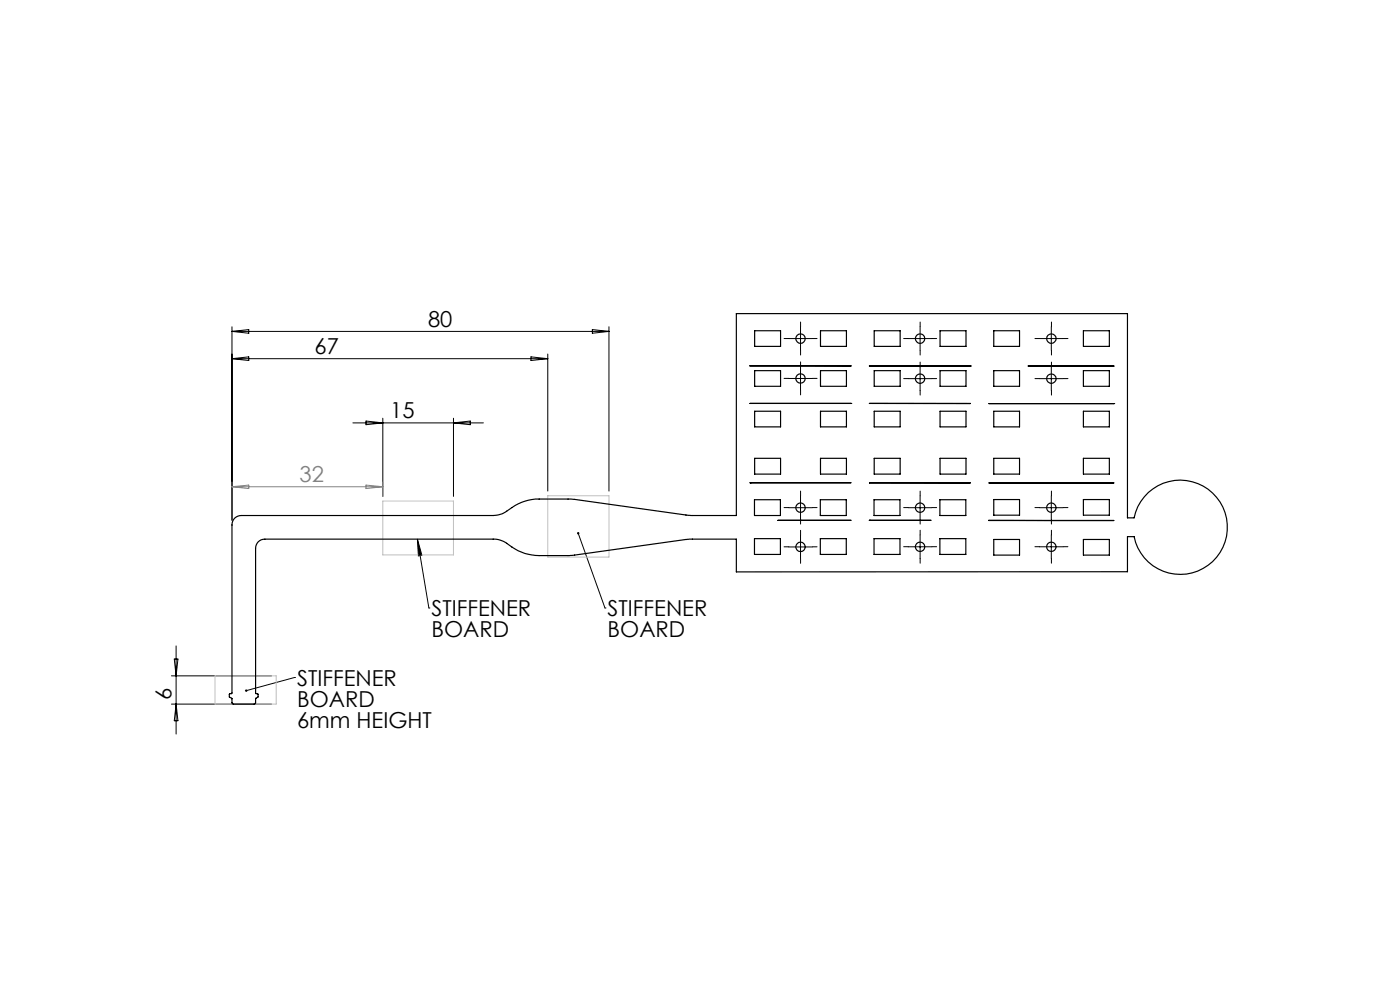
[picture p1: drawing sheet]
<svg xmlns="http://www.w3.org/2000/svg" width="297mm" height="210mm" viewBox="0 0 297 210" stroke-linecap="round" stroke-linejoin="round" font-family="sans-serif">
<g fill="none" stroke="#000" stroke-width=".21">
<path d="M49.2 69.3v41M49.2 76.1h67M49.2 76.1l3.6-.4v.8zM49.2 70.3l3.6-.4v.8zM49.2 70.3h80M112.6 75.7l3.6 .4-3.6 .4zM116.2 75.1v29.1M125.7 69.9l3.5 .4-3.5 .4zM129.2 69.3v34.9M167.3 71.8h5M169.8 69.3v5M169.8 77.8v5"/>
<path d="M192.7 71.8h5M195.2 69.3v5M195.2 77.8v5M220.6 71.8h4.9M223 69.3v5M223 77.8v5M74.9 89.7h27.7M77.6 89.3l3.6 .4-3.6 .4zM81.2 88.7v16.6M96.2 88.7v16.6M96.2 89.7l3.6-.4v.8zM167.3 80.3h5"/>
<path d="M192.7 80.3h5M220.6 80.3h4.9M88.5 114.4l1 3.4-.7 .1zM88.5 114.4l2.5 14.6M122.7 113.1l5.6 15.9M167.3 107.7h5M167.3 116h5M169.8 105.2v5M169.8 113.5v5M192.7 116h5M192.7 107.7h5M195.2 105.2v5"/>
<path d="M195.2 113.5v5M220.5 116h5M220.5 107.7h5M223 105.2v5M223 113.5v5M37 139.8h.7l-.3 3.6zM37.4 137v18.7M91 129h.1M128.3 129h.1M36.4 149.4h21.2M36.4 143.4h21.2M37.4 149.4l.3 3.5h-.7z"/>
<path d="M62.5 143.7h.1M62.5 143.7l-10.3 2.8"/>
</g>
<g fill="none" stroke="#000" stroke-width=".21" stroke-dasharray="15.2 1.3 1.3 1.3">
<path d="M167.3 71.8h-1M169.8 77.8v-1M169.8 69.3v-1M169.8 74.3v1M172.3 71.8h1M192.7 71.8h-1M195.2 69.3v-1M195.2 74.3v1M195.2 77.8v-1M197.7 71.8h1M220.6 71.8h-1M223.1 69.3v-1"/>
<path d="M223.1 74.3v1M223.1 77.8v-1M225.6 71.8h1M167.3 80.3h-1M169.8 82.8v1M172.3 80.3h1M192.7 80.3h-1M195.2 82.8v1M197.7 80.3h1M220.6 80.3h-1M223.1 82.8v1M225.6 80.3h1"/>
<path d="M167.3 116h-1M167.3 107.7h-1M169.8 113.5v-1M169.8 118.5v1M169.8 105.2v-1M169.8 110.2v1M172.3 116h1M172.3 107.7h1M192.7 116h-1M192.7 107.7h-1M195.2 113.5v-1M195.2 118.5v1"/>
<path d="M195.2 105.2v-1M195.2 110.2v1M197.7 116h1M197.7 107.7h1M220.6 116h-1M220.6 107.7h-1M223.1 113.5v-1M223.1 118.5v1M223.1 105.2v-1M223.1 110.2v1M225.6 116h1M225.6 107.7h1"/>
</g>
<path d="M49.2 102.3v8M49.2 103.2h32M49.2 103.2l3.6-.3v.7zM77.6 102.9l3.6 .3-3.6 .4zM81.2 102.3v3" fill="none" stroke="#808080" stroke-width=".21"/>
<path d="M81.2 106.3h15v11.4h-15zM116.2 105.2h13v13h-13zM45.6 143.4h13v6h-13z" fill="none" stroke="#c0c0c0" stroke-width=".21"/>
<path d="M52.1 146.3l-.1 .3 .2-.1-.2 .1a.25 .25 0 0 0 .3 .1 .25 .25 0 0 0 .1-.4 .25 .25 0 0 0-.3 0zM88.5 114.4l1 3.4-.7 .1zM122.4 113a.25 .25 0 0 0 .1 .3 .25 .25 0 0 0 .4-.1 .25 .25 0 0 0-.3-.3l.1 .2-.1-.2z" fill="#000"/>
<g fill="none" stroke="#000" stroke-width=".25">
<path d="M159.1 77.6h21.4zM160.1 78.6h5.5v3.3h-5.5zM160.1 70.2h5.5v3.3h-5.5zM174.1 70.2h5.5v3.3h-5.5zM174.1 78.6h5.5v3.3h-5.5zM184.4 77.6h21.5zM185.5 78.6h5.5v3.3h-5.5zM185.5 70.2h5.5v3.3h-5.5zM199.4 78.6h5.5v3.3h-5.5zM199.4 70.2h5.5v3.3h-5.5zM205.9 77.6h.1M210.8 70.2h5.5v3.3h-5.5z"/>
<path d="M210.8 78.6h5.5v3.3h-5.5zM218.1 77.6l18.2 .1zM229.8 70.2h5.5v3.3h-5.5zM229.8 78.6h5.5v3.3h-5.5zM159.1 85.6h21.4zM160.1 87.2h5.5v3.3h-5.5zM160.1 97.2h5.5v3.4h-5.5zM174.1 87.2h5.5v3.3h-5.5zM174.1 97.2h5.5v3.4h-5.5zM180.5 85.6h.1M184.4 85.6h21.4M185.5 87.2h5.5v3.3h-5.5z"/>
<path d="M185.5 97.2h5.5v3.4h-5.5zM199.4 87.2h5.5v3.3h-5.5zM199.4 97.2h5.5v3.4h-5.5zM205.8 85.6h.1M209.8 85.6h26.5zM210.8 87.2h5.5v3.3h-5.5zM210.8 97.2h5.5v3.4h-5.5zM229.8 87.2h5.5v3.3h-5.5zM229.8 97.2h5.5v3.4h-5.5zM236.3 85.6h.1M49.8 109.9l.6-.4 .8-.1h53.4a5.3 5.3 0 0 0 2.9-1 10.7 10.7 0 0 1 6.9-2.5h7.5l24.2 3.4 10.1 .1v-42.9h83v43.3h1.4a10 10 0 0 1 15.3-6.3 10 10 0 0 1 0 16.6 10 10 0 0 1-15.3-6.3h-1.4v7.5h-83v-6.9h-10l-24.8 3.4-7 .1a11.4 11.4 0 0 1-7.2-2.9l-1.1-.4-1.1-.2h-48.8a1.93 1.93 0 0 0-2 1.9v30.8l.6 .1v.6l-.6 .4v.8l-.2 .4h-4.5l-.3-.3v-1l-.6-.3v-.5l.6-.3v-35.6l.2-.8zM159.1 102.4h.1"/>
<path d="M159.1 102.4h21.4zM160.1 106h5.5v3.4h-5.5zM160.1 114.3h5.5v3.3h-5.5zM165 110.4h15.5zM174 114.3h5.5v3.3h-5.5zM174 106h5.5v3.4h-5.5zM184.4 110.4h.1M184.4 110.4h13.1zM184.5 102.4h21.3M184.5 102.4h.1M185.4 114.3h5.5v3.3h-5.5zM185.4 106h5.5v3.4h-5.5z"/>
<path d="M199.4 114.3h5.5v3.3h-5.5zM199.4 106h5.5v3.4h-5.5zM209.8 110.4h26.5zM209.8 102.4h.1M209.8 102.4h26.5zM210.8 114.4h5.5v3.3h-5.5zM210.8 106h5.5v3.3h-5.5zM229.8 106h5.5v3.3h-5.5zM229.8 114.4h5.5v3.3h-5.5z"/>
<circle cx="169.8" cy="71.8" r=".99"/>
<circle cx="195.2" cy="71.8" r=".99"/>
<circle cx="223" cy="71.8" r="1"/>
<circle cx="169.8" cy="80.3" r=".99"/>
<circle cx="195.2" cy="80.3" r=".99"/>
<circle cx="223" cy="80.3" r="1"/>
<circle cx="169.8" cy="116" r="1"/>
<circle cx="169.8" cy="107.7" r=".99"/>
<circle cx="195.2" cy="107.7" r=".99"/>
<circle cx="195.2" cy="116" r=".99"/>
<circle cx="223" cy="107.7" r="1.01"/>
<circle cx="223" cy="116" r="1.01"/>
</g>
<g font-size="4.7">
<text x="90.8" y="69.3">80</text>
<text x="66.7" y="75.1">67</text>
<text x="82.8" y="88.7">15</text>
<text x="91.5" y="130.7">STIFFENER</text>
<text x="128.9" y="130.7">STIFFENER</text>
<text x="91.5" y="135.2">BOARD</text>
<text x="128.9" y="135.2">BOARD</text>
<text x="36.4" y="148.5" transform="rotate(-90 36.4 148.5)">6</text>
<text x="63" y="145.4">STIFFENER</text>
<text x="63" y="150">BOARD</text>
<text x="63" y="154.5">6mm HEIGHT</text>
</g>
<text font-size="4.7" fill="#808080" x="63.5" y="102.2">32</text>
</svg>
